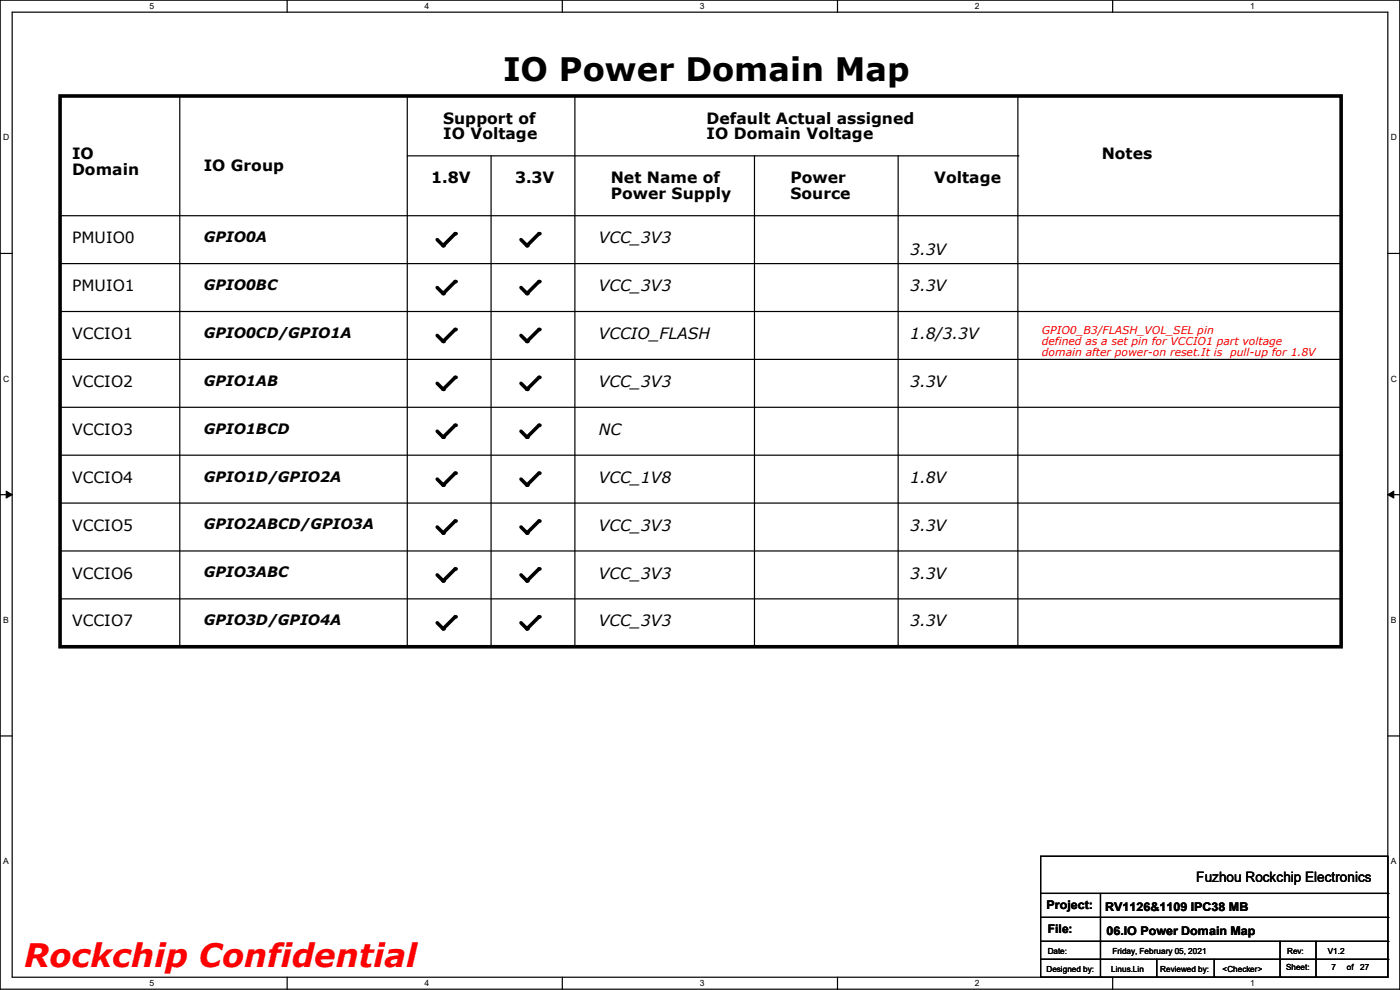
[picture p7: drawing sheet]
<svg xmlns="http://www.w3.org/2000/svg" width="297mm" height="210mm" viewBox="0 0 297 210" stroke-linecap="round" stroke-linejoin="round" font-family="sans-serif">
<path d="M0 0h297v209.8h-297zM2.6 2.6h291.8v204.7h-291.8z" fill="none" stroke="#000" stroke-width=".25"/>
<g fill="#fff">
<path d="M31.7 .3h1v2h-1z"/>
<path d="M31.7 207.6h1v1.9h-1z"/>
</g>
<path d="M60.9 0v2.6M60.9 207.3v2.5" fill="none" stroke="#000" stroke-width=".25"/>
<g fill="#fff">
<path d="M90.1 .3h1v2h-1z"/>
<path d="M90.1 207.6h1v1.9h-1z"/>
</g>
<path d="M119.3 0v2.6M119.3 207.3v2.5" fill="none" stroke="#000" stroke-width=".25"/>
<g fill="#fff">
<path d="M148.5 .3h.9v2h-.9z"/>
<path d="M148.5 207.6h.9v1.9h-.9z"/>
</g>
<path d="M177.7 0v2.6M177.7 207.3v2.5" fill="none" stroke="#000" stroke-width=".25"/>
<g fill="#fff">
<path d="M206.8 .3h1v2h-1z"/>
<path d="M206.8 207.6h1v1.9h-1z"/>
</g>
<path d="M236.1 0v2.6M236.1 207.3v2.5" fill="none" stroke="#000" stroke-width=".25"/>
<g fill="#fff">
<path d="M265.2 .3h1v2h-1z"/>
<path d="M265.2 207.6h1v1.9h-1z"/>
<path d="M.7 28.2h1.2v1.9h-1.2z"/>
<path d="M295.1 28.2h1.2v1.9h-1.2z"/>
<path d="M.7 79.3h1.2v2h-1.2z"/>
<path d="M295.1 79.3h1.2v2h-1.2z"/>
</g>
<path d="M0 53.8h2.6M294.4 53.8h2.6" fill="none" stroke="#000" stroke-width=".25"/>
<g fill="#fff">
<path d="M.7 130.5h1.2v2h-1.2z"/>
<path d="M295.1 130.5h1.1v2h-1.1z"/>
</g>
<path d="M0 104.9h2.6M294.4 104.9h2.6" fill="none" stroke="#000" stroke-width=".25"/>
<path d="M1.3 104.2l1.3 .7-1.3 .8zM294.4 104.9l1.3-.7v1.5z" fill="#000" stroke="#000" stroke-width=".21"/>
<g fill="#fff">
<path d="M.7 181.7h1.2v2h-1.2z"/>
<path d="M295.1 181.7h1.1v2h-1.1z"/>
</g>
<g fill="none" stroke="#000" stroke-width=".25">
<path d="M38.1 20.4v116.8M86.4 33.1h129.5M86.4 20.4v116.8M104.2 33.1v104.1M122 20.4v116.8M160.1 33.1v104.1M190.5 33.1v104.1M215.9 33.1h.1M215.9 20.4v116.8M12.7 45.8h271.8M12.7 55.9h271.8M284.5 45.8h.1"/>
<path d="M284.5 55.9h.1M12.7 66.1h271.8M12.7 76.2h271.8M284.5 66.1h.1M284.5 76.2h.1M12.7 86.4h271.8M12.7 96.6h271.8M284.5 86.4h.1M284.5 96.6h.1M12.7 106.7h271.8M12.7 116.9h271.8M284.5 106.7h.1"/>
<path d="M284.5 116.9h.1M12.7 127h271.8M38.1 137.2h.1M86.4 137.2h.1M104.2 137.2h.1M122 137.2h.1M160.1 137.2h.1M190.5 137.2h.1M215.9 137.2h.1M284.5 127h.1M0 156.1h2.6M294.4 156.1h2.6"/>
<path d="M220.8 181.7h73.6v25.6h-73.6zM220.8 189.5h73.6M220.8 194.6h73.6M220.8 199.7h73.6M233.5 189.5v17.8M271.6 199.7v7.6M279.2 199.7v7.6M294.4 189.5h.1M294.4 194.6h.1M294.4 199.7h.1M220.8 203.5h73.6M233.5 207.3h.1"/>
<path d="M245.4 207.3h.1M245.4 203.5v3.8M257.6 207.3h.1M257.6 203.5v3.8M271.6 207.3h.1M279.2 207.3h.1M294.4 203.5h.1"/>
</g>
<g fill="none" stroke="#000" stroke-width=".76">
<path d="M12.7 20.4h271.8v116.8h-271.8zM96.6 49.6l-2.6 2.5-1.2-1.3M96.6 59.7l-2.6 2.6-1.2-1.3M114.3 59.7l-2.5 2.6-1.3-1.3M114.3 49.6l-2.5 2.5-1.3-1.3M96.6 69.9l-2.6 2.5-1.2-1.2M114.3 69.9l-2.5 2.5-1.3-1.2M96.6 80.1l-2.6 2.5-1.2-1.3M96.6 90.2l-2.6 2.6-1.2-1.3M114.3 80.1l-2.5 2.5-1.3-1.3M114.3 90.2l-2.5 2.6-1.3-1.3M96.6 100.4l-2.6 2.5-1.2-1.3"/>
<path d="M96.6 110.5l-2.6 2.6-1.2-1.3M114.3 100.4l-2.5 2.5-1.3-1.3M114.3 110.5l-2.5 2.6-1.3-1.3M96.6 120.7l-2.6 2.5-1.2-1.2M96.6 130.9l-2.6 2.5-1.2-1.3M114.3 120.7l-2.5 2.5-1.3-1.2M114.3 130.9l-2.5 2.5-1.3-1.3"/>
</g>
<g fill="#000">
<circle cx="94" cy="52.1" r=".38"/>
<circle cx="96.6" cy="59.7" r=".38"/>
<circle cx="96.6" cy="49.6" r=".38"/>
<circle cx="111.8" cy="52.1" r=".38"/>
<circle cx="114.3" cy="49.6" r=".38"/>
<circle cx="114.3" cy="59.7" r=".38"/>
<circle cx="94" cy="72.4" r=".38"/>
<circle cx="94" cy="62.3" r=".38"/>
<circle cx="96.6" cy="69.9" r=".38"/>
<circle cx="111.8" cy="62.3" r=".38"/>
<circle cx="111.8" cy="72.4" r=".38"/>
<circle cx="114.3" cy="69.9" r=".38"/>
<circle cx="94" cy="82.6" r=".38"/>
<circle cx="94" cy="92.8" r=".38"/>
<circle cx="96.6" cy="80.1" r=".38"/>
<circle cx="96.6" cy="90.2" r=".38"/>
<circle cx="111.8" cy="92.8" r=".38"/>
<circle cx="111.8" cy="82.6" r=".38"/>
<circle cx="114.3" cy="80.1" r=".38"/>
<circle cx="114.3" cy="90.2" r=".38"/>
<circle cx="94" cy="102.9" r=".38"/>
<circle cx="94" cy="113.1" r=".38"/>
<circle cx="96.6" cy="100.4" r=".38"/>
<circle cx="96.6" cy="110.5" r=".38"/>
<circle cx="111.8" cy="102.9" r=".38"/>
<circle cx="111.8" cy="113.1" r=".38"/>
<circle cx="114.3" cy="100.4" r=".38"/>
<circle cx="114.3" cy="110.5" r=".38"/>
<circle cx="94" cy="133.4" r=".38"/>
<circle cx="94" cy="123.2" r=".38"/>
<circle cx="96.6" cy="130.9" r=".38"/>
<circle cx="96.6" cy="120.7" r=".38"/>
<circle cx="111.8" cy="123.2" r=".38"/>
<circle cx="111.8" cy="133.4" r=".38"/>
<circle cx="114.3" cy="120.7" r=".38"/>
<circle cx="114.3" cy="130.9" r=".38"/>
</g>
<text font-size="6.9" x="106.7" y="17.1">IO Power Domain Map</text>
<text font-size="6.9" fill="#f00" x="5.1" y="205.1">Rockchip Confidential</text>
<g font-size="3.3">
<text x="94" y="26.2">Support of</text>
<text x="94" y="29.5">IO Voltage</text>
<text x="149.9" y="26.2">Default Actual assigned</text>
<text x="149.9" y="29.5">IO Domain Voltage</text>
<text x="15.3" y="33.8">IO</text>
<text x="233.7" y="33.8">Notes</text>
<text x="15.3" y="37.1">Domain</text>
<text x="43.2" y="36.4">IO Group</text>
<text x="91.5" y="38.9">1.8V</text>
<text x="109.3" y="38.9">3.3V</text>
<text x="129.6" y="38.9">Net Name of</text>
<text x="167.7" y="38.9">Power</text>
<text x="198.2" y="38.9">Voltage</text>
<text x="129.6" y="42.2">Power Supply</text>
<text x="167.7" y="42.2">Source</text>
<text x="15.3" y="51.6">PMUIO0</text>
<text x="127" y="51.6">VCC_3V3</text>
<text x="193.1" y="54.1">3.3V</text>
<text x="15.3" y="61.8">PMUIO1</text>
<text x="127" y="61.8">VCC_3V3</text>
<text x="193.1" y="61.8">3.3V</text>
<text x="15.3" y="71.9">VCCIO1</text>
<text x="127" y="71.9">VCCIO_FLASH</text>
<text x="193.1" y="71.9">1.8/3.3V</text>
<text x="15.3" y="82.1">VCCIO2</text>
<text x="127" y="82.1">VCC_3V3</text>
<text x="193.1" y="82.1">3.3V</text>
<text x="15.3" y="92.2">VCCIO3</text>
<text x="127" y="92.2">NC</text>
<text x="15.3" y="102.4">VCCIO4</text>
<text x="127" y="102.4">VCC_1V8</text>
<text x="193.1" y="102.4">1.8V</text>
<text x="15.3" y="112.6">VCCIO5</text>
<text x="127" y="112.6">VCC_3V3</text>
<text x="193.1" y="112.6">3.3V</text>
<text x="15.3" y="122.7">VCCIO6</text>
<text x="127" y="122.7">VCC_3V3</text>
<text x="193.1" y="122.7">3.3V</text>
<text x="15.3" y="132.9">VCCIO7</text>
<text x="127" y="132.9">VCC_3V3</text>
<text x="193.1" y="132.9">3.3V</text>
</g>
<g font-size="3">
<text x="43.2" y="51.4">GPIO0A</text>
<text x="43.2" y="61.5">GPIO0BC</text>
<text x="43.2" y="71.7">GPIO0CD/GPIO1A</text>
<text x="43.2" y="81.8">GPIO1AB</text>
<text x="43.2" y="92">GPIO1BCD</text>
<text x="43.2" y="102.2">GPIO1D/GPIO2A</text>
<text x="43.2" y="112.3">GPIO2ABCD/GPIO3A</text>
<text x="43.2" y="122.5">GPIO3ABC</text>
<text x="43.2" y="132.6">GPIO3D/GPIO4A</text>
<text x="253.8" y="187.2">Fuzhou Rockchip Electronics</text>
</g>
<g font-size="2.5">
<text x="222" y="192.9">Project:</text>
<text x="222.3" y="198">File:</text>
<text x="234.5" y="193.2">RV1126&amp;1109 IPC38 MB</text>
<text x="234.7" y="198.2">06.IO Power Domain Map</text>
</g>
<g font-size="2.3" fill="#f00">
<text x="221" y="70.9">GPIO0_B3/FLASH_VOL_SEL pin</text>
<text x="221" y="73.2">defined as a set pin for VCCIO1 part voltage</text>
<text x="221" y="75.5">domain after power-on reset.It is</text>
<text x="260.9" y="75.5">pull-up for 1.8V</text>
</g>
<g font-size="1.8">
<text x="31.7" y="1.9">5</text>
<text x="90.1" y="1.9">4</text>
<text x="148.5" y="1.9">3</text>
<text x="206.8" y="1.9">2</text>
<text x="265.2" y="1.9">1</text>
<text x=".7" y="29.8">D</text>
<text x="295.1" y="29.8">D</text>
<text x=".7" y="80.9">C</text>
<text x="295.1" y="80.9">C</text>
<text x=".7" y="132.1">B</text>
<text x="295.1" y="132.1">B</text>
<text x=".7" y="183.3">A</text>
<text x="295.1" y="183.3">A</text>
<text x="222.3" y="202.3">Date:</text>
<text x="236" y="202.3">Friday, February 05, 2021</text>
<text x="273.1" y="202.3">Rev:</text>
<text x="281.7" y="202.3">V1.2</text>
<text x="31.7" y="209.2">5</text>
<text x="90.1" y="209.2">4</text>
<text x="148.5" y="209.2">3</text>
<text x="206.8" y="209.2">2</text>
<text x="222" y="206.1">Designed by:</text>
<text x="235.7" y="206.1">Linus.Lin</text>
<text x="246.2" y="206.1">Reviewed by:</text>
<text x="259.4" y="206.1">&lt;Checker&gt;</text>
<text x="265.2" y="209.2">1</text>
<text x="272.8" y="205.9">Sheet:</text>
<text x="282.5" y="205.9">7</text>
<text x="285.7" y="205.9">of</text>
<text x="288.6" y="205.9">27</text>
</g>
</svg>
